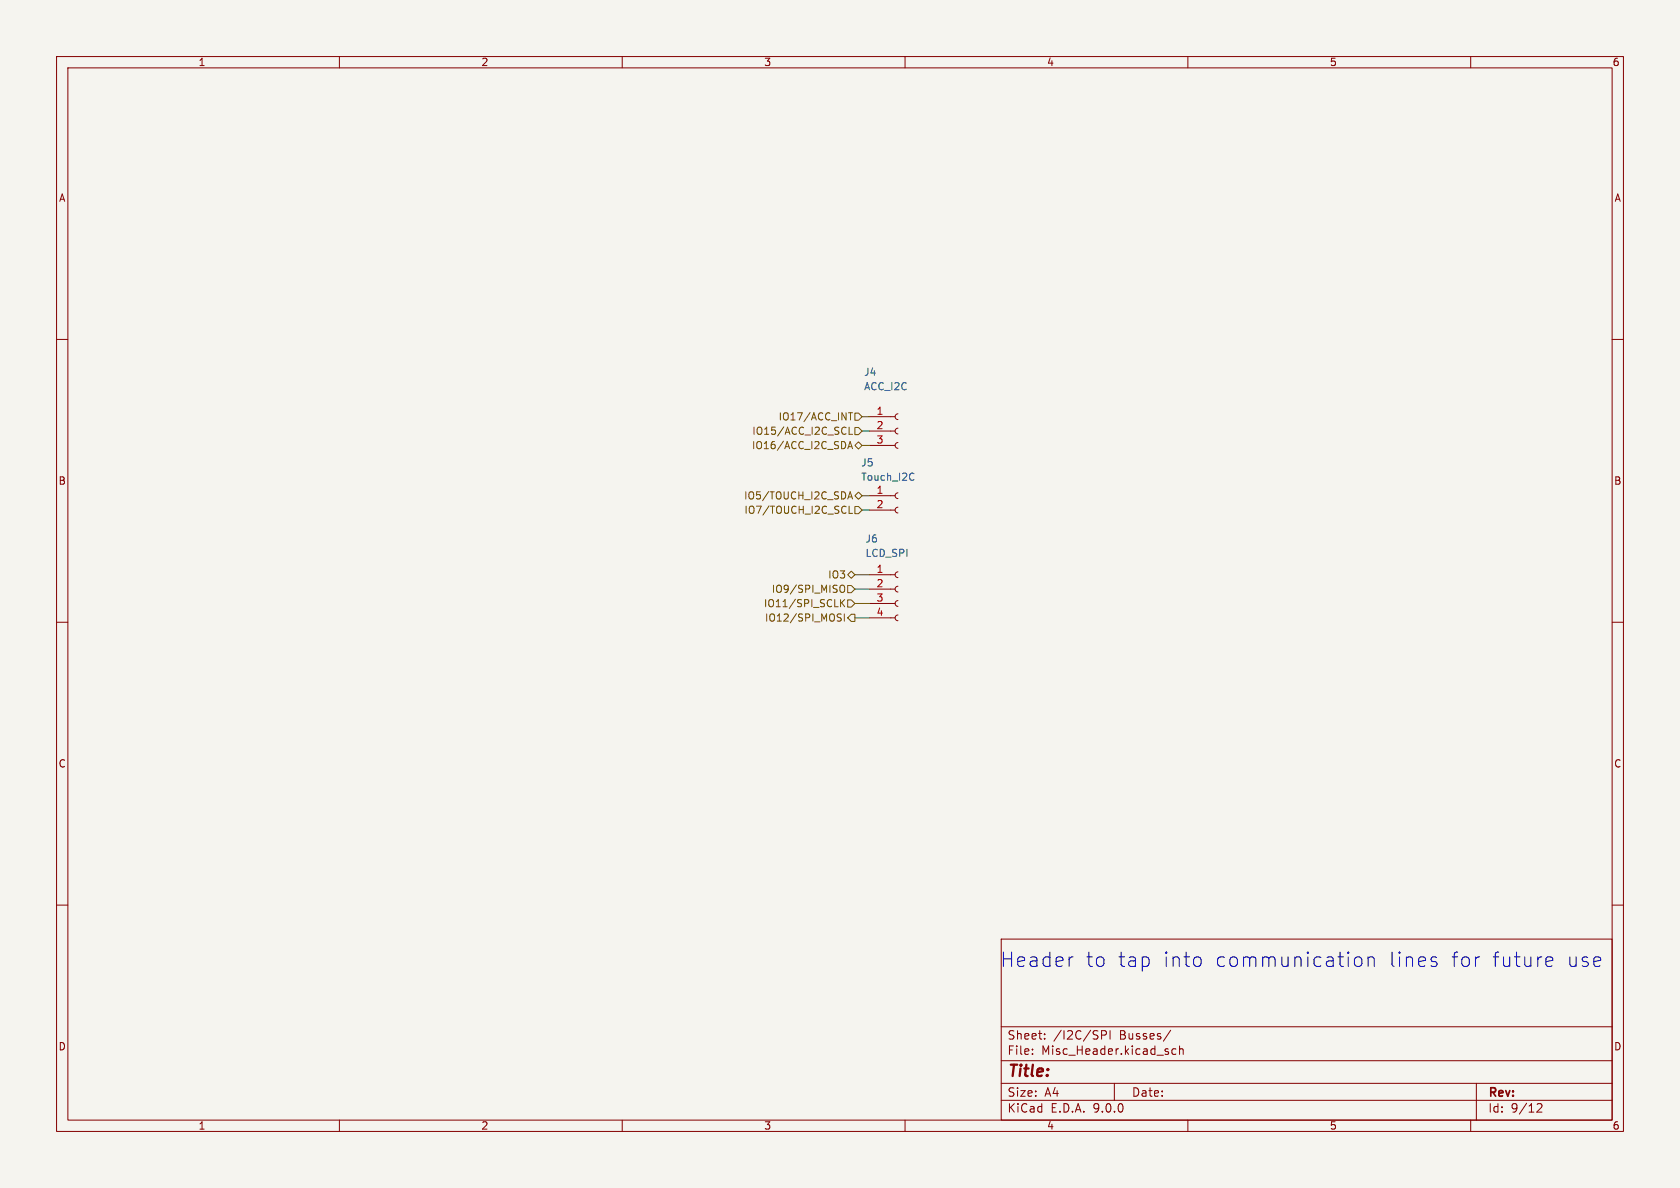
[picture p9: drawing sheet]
(kicad_sch
 (version 20250114)
 (generator "eeschema")
 (generator_version "9.0")
 (paper "A4")
 (lib_symbols
  (symbol "Connector:Conn_01x02_Socket"
   (pin_names
    (offset 1.016) (hide yes)) (exclude_from_sim no) (in_bom yes) (on_board yes)
   (property "Reference" "J" (at 0 2.54 0) (effects (font (size 1.27 1.27))))
   (property "Value" "Conn_01x02_Socket" (at 0 -5.08 0) (effects (font (size 1.27 1.27))))
   (property "Footprint" "" (at 0 0 0) (effects (font (size 1.27 1.27)) (hide yes)))
   (property "Datasheet" "~" (at 0 0 0) (effects (font (size 1.27 1.27)) (hide yes)))
   (property "Description" "Generic connector, single row, 01x02, script generated" (at 0 0 0) (effects (font (size 1.27 1.27)) (hide yes)))
   (property "ki_locked" "" (at 0 0 0) (effects (font (size 1.27 1.27))))
   (symbol "Conn_01x02_Socket_1_1"
    (polyline (pts (xy -1.27 0) (xy -0.508 0)) (stroke (width 0.1524) (type default)) (fill (type none)))
    (polyline (pts (xy -1.27 -2.54) (xy -0.508 -2.54)) (stroke (width 0.1524) (type default)) (fill (type none)))
    (arc (start 0 -0.508) (mid -0.5058 0) (end 0 0.508) (stroke (width 0.1524) (type default)) (fill (type none)))
    (arc (start 0 -3.048) (mid -0.5058 -2.54) (end 0 -2.032) (stroke (width 0.1524) (type default)) (fill (type none)))
    (pin passive line (at -5.08 0 0) (length 3.81) (name "Pin_1" (effects (font (size 1.27 1.27)))) (number "1" (effects (font (size 1.27 1.27)))))
    (pin passive line (at -5.08 -2.54 0) (length 3.81) (name "Pin_2" (effects (font (size 1.27 1.27)))) (number "2" (effects (font (size 1.27 1.27))))))
   (embedded_fonts no))
  (symbol "Connector:Conn_01x03_Socket"
   (pin_names
    (offset 1.016) (hide yes)) (exclude_from_sim no) (in_bom yes) (on_board yes)
   (property "Reference" "J" (at 0 5.08 0) (effects (font (size 1.27 1.27))))
   (property "Value" "Conn_01x03_Socket" (at 0 -5.08 0) (effects (font (size 1.27 1.27))))
   (property "Footprint" "" (at 0 0 0) (effects (font (size 1.27 1.27)) (hide yes)))
   (property "Datasheet" "~" (at 0 0 0) (effects (font (size 1.27 1.27)) (hide yes)))
   (property "Description" "Generic connector, single row, 01x03, script generated" (at 0 0 0) (effects (font (size 1.27 1.27)) (hide yes)))
   (property "ki_locked" "" (at 0 0 0) (effects (font (size 1.27 1.27))))
   (symbol "Conn_01x03_Socket_1_1"
    (polyline (pts (xy -1.27 2.54) (xy -0.508 2.54)) (stroke (width 0.1524) (type default)) (fill (type none)))
    (polyline (pts (xy -1.27 0) (xy -0.508 0)) (stroke (width 0.1524) (type default)) (fill (type none)))
    (polyline (pts (xy -1.27 -2.54) (xy -0.508 -2.54)) (stroke (width 0.1524) (type default)) (fill (type none)))
    (arc (start 0 2.032) (mid -0.5058 2.54) (end 0 3.048) (stroke (width 0.1524) (type default)) (fill (type none)))
    (arc (start 0 -0.508) (mid -0.5058 0) (end 0 0.508) (stroke (width 0.1524) (type default)) (fill (type none)))
    (arc (start 0 -3.048) (mid -0.5058 -2.54) (end 0 -2.032) (stroke (width 0.1524) (type default)) (fill (type none)))
    (pin passive line (at -5.08 2.54 0) (length 3.81) (name "Pin_1" (effects (font (size 1.27 1.27)))) (number "1" (effects (font (size 1.27 1.27)))))
    (pin passive line (at -5.08 0 0) (length 3.81) (name "Pin_2" (effects (font (size 1.27 1.27)))) (number "2" (effects (font (size 1.27 1.27)))))
    (pin passive line (at -5.08 -2.54 0) (length 3.81) (name "Pin_3" (effects (font (size 1.27 1.27)))) (number "3" (effects (font (size 1.27 1.27))))))
   (embedded_fonts no))
  (symbol "Connector:Conn_01x04_Socket"
   (pin_names
    (offset 1.016) (hide yes)) (exclude_from_sim no) (in_bom yes) (on_board yes)
   (property "Reference" "J" (at 0 5.08 0) (effects (font (size 1.27 1.27))))
   (property "Value" "Conn_01x04_Socket" (at 0 -7.62 0) (effects (font (size 1.27 1.27))))
   (property "Footprint" "" (at 0 0 0) (effects (font (size 1.27 1.27)) (hide yes)))
   (property "Datasheet" "~" (at 0 0 0) (effects (font (size 1.27 1.27)) (hide yes)))
   (property "Description" "Generic connector, single row, 01x04, script generated" (at 0 0 0) (effects (font (size 1.27 1.27)) (hide yes)))
   (property "ki_locked" "" (at 0 0 0) (effects (font (size 1.27 1.27))))
   (symbol "Conn_01x04_Socket_1_1"
    (polyline (pts (xy -1.27 2.54) (xy -0.508 2.54)) (stroke (width 0.1524) (type default)) (fill (type none)))
    (polyline (pts (xy -1.27 0) (xy -0.508 0)) (stroke (width 0.1524) (type default)) (fill (type none)))
    (polyline (pts (xy -1.27 -2.54) (xy -0.508 -2.54)) (stroke (width 0.1524) (type default)) (fill (type none)))
    (polyline (pts (xy -1.27 -5.08) (xy -0.508 -5.08)) (stroke (width 0.1524) (type default)) (fill (type none)))
    (arc (start 0 2.032) (mid -0.5058 2.54) (end 0 3.048) (stroke (width 0.1524) (type default)) (fill (type none)))
    (arc (start 0 -0.508) (mid -0.5058 0) (end 0 0.508) (stroke (width 0.1524) (type default)) (fill (type none)))
    (arc (start 0 -3.048) (mid -0.5058 -2.54) (end 0 -2.032) (stroke (width 0.1524) (type default)) (fill (type none)))
    (arc (start 0 -5.588) (mid -0.5058 -5.08) (end 0 -4.572) (stroke (width 0.1524) (type default)) (fill (type none)))
    (pin passive line (at -5.08 2.54 0) (length 3.81) (name "Pin_1" (effects (font (size 1.27 1.27)))) (number "1" (effects (font (size 1.27 1.27)))))
    (pin passive line (at -5.08 0 0) (length 3.81) (name "Pin_2" (effects (font (size 1.27 1.27)))) (number "2" (effects (font (size 1.27 1.27)))))
    (pin passive line (at -5.08 -2.54 0) (length 3.81) (name "Pin_3" (effects (font (size 1.27 1.27)))) (number "3" (effects (font (size 1.27 1.27)))))
    (pin passive line (at -5.08 -5.08 0) (length 3.81) (name "Pin_4" (effects (font (size 1.27 1.27)))) (number "4" (effects (font (size 1.27 1.27))))))
   (embedded_fonts no)))
 (text "Header to tap into communication lines for future use"
  (exclude_from_sim no)
  (at 230.124 169.926 0)
  (effects (font (size 2.54 2.54))))
 (wire
  (pts (xy 152.4 90.17) (xy 153.67 90.17))
  (stroke (width 0) (type default)))
 (wire
  (pts (xy 152.4 76.2) (xy 153.67 76.2))
  (stroke (width 0) (type default)))
 (wire
  (pts (xy 152.4 73.66) (xy 153.67 73.66))
  (stroke (width 0) (type default)))
 (wire
  (pts (xy 151.13 101.6) (xy 153.67 101.6))
  (stroke (width 0) (type default)))
 (wire
  (pts (xy 152.4 78.74) (xy 153.67 78.74))
  (stroke (width 0) (type default)))
 (wire
  (pts (xy 151.13 104.14) (xy 153.67 104.14))
  (stroke (width 0) (type default)))
 (wire
  (pts (xy 151.13 109.22) (xy 153.67 109.22))
  (stroke (width 0) (type default)))
 (wire
  (pts (xy 152.4 87.63) (xy 153.67 87.63))
  (stroke (width 0) (type default)))
 (wire
  (pts (xy 151.13 106.68) (xy 153.67 106.68))
  (stroke (width 0) (type default)))
 (hierarchical_label "IO7{slash}TOUCH_I2C_SCL"
  (shape input)
  (at 152.4 90.17 180)
  (effects (font (size 1.27 1.27)) (justify right)))
 (hierarchical_label "IO5{slash}TOUCH_I2C_SDA"
  (shape bidirectional)
  (at 152.4 87.63 180)
  (effects (font (size 1.27 1.27)) (justify right)))
 (hierarchical_label "IO11{slash}SPI_SCLK"
  (shape input)
  (at 151.13 106.68 180)
  (effects (font (size 1.27 1.27)) (justify right)))
 (hierarchical_label "IO15{slash}ACC_I2C_SCL"
  (shape input)
  (at 152.4 76.2 180)
  (effects (font (size 1.27 1.27)) (justify right)))
 (hierarchical_label "IO16{slash}ACC_I2C_SDA"
  (shape bidirectional)
  (at 152.4 78.74 180)
  (effects (font (size 1.27 1.27)) (justify right)))
 (hierarchical_label "IO9{slash}SPI_MISO"
  (shape input)
  (at 151.13 104.14 180)
  (effects (font (size 1.27 1.27)) (justify right)))
 (hierarchical_label "IO12{slash}SPI_MOSI"
  (shape output)
  (at 151.13 109.22 180)
  (effects (font (size 1.27 1.27)) (justify right)))
 (hierarchical_label "IO3"
  (shape bidirectional)
  (at 151.13 101.6 180)
  (effects (font (size 1.27 1.27)) (justify right)))
 (hierarchical_label "IO17{slash}ACC_INT"
  (shape input)
  (at 152.4 73.66 180)
  (effects (font (size 1.27 1.27)) (justify right)))
 (symbol
  (lib_id "Connector:Conn_01x03_Socket")
  (at 158.75 76.2 0)
  (unit 1)
  (exclude_from_sim no)
  (in_bom yes)
  (on_board yes)
  (dnp no)
  (property "Reference" "J4" (at 152.654 65.786 0) (effects (font (size 1.27 1.27)) (justify left)))
  (property "Value" "ACC_I2C" (at 152.654 68.326 0) (effects (font (size 1.27 1.27)) (justify left)))
  (property "Footprint" "Connector_JST:JST_PH_S3B-PH-K_1x03_P2.00mm_Horizontal" (at 158.75 76.2 0) (effects (font (size 1.27 1.27)) (hide yes)))
  (property "Datasheet" "~" (at 158.75 76.2 0) (effects (font (size 1.27 1.27)) (hide yes)))
  (property "Description" "Generic connector, single row, 01x03, script generated" (at 158.75 76.2 0) (effects (font (size 1.27 1.27)) (hide yes)))
  (pin "2")
  (pin "1")
  (pin "3"))
 (symbol
  (lib_id "Connector:Conn_01x02_Socket")
  (at 158.75 87.63 0)
  (unit 1)
  (exclude_from_sim no)
  (in_bom yes)
  (on_board yes)
  (dnp no)
  (property "Reference" "J5" (at 152.146 81.788 0) (effects (font (size 1.27 1.27)) (justify left)))
  (property "Value" "Touch_I2C" (at 152.146 84.328 0) (effects (font (size 1.27 1.27)) (justify left)))
  (property "Footprint" "Connector_JST:JST_PH_S2B-PH-K_1x02_P2.00mm_Horizontal" (at 158.75 87.63 0) (effects (font (size 1.27 1.27)) (hide yes)))
  (property "Datasheet" "~" (at 158.75 87.63 0) (effects (font (size 1.27 1.27)) (hide yes)))
  (property "Description" "Generic connector, single row, 01x02, script generated" (at 158.75 87.63 0) (effects (font (size 1.27 1.27)) (hide yes)))
  (pin "2")
  (pin "1"))
 (symbol
  (lib_id "Connector:Conn_01x04_Socket")
  (at 158.75 104.14 0)
  (unit 1)
  (exclude_from_sim no)
  (in_bom yes)
  (on_board yes)
  (dnp no)
  (property "Reference" "J6" (at 152.908 95.25 0) (effects (font (size 1.27 1.27)) (justify left)))
  (property "Value" "LCD_SPI" (at 152.908 97.79 0) (effects (font (size 1.27 1.27)) (justify left)))
  (property "Footprint" "Connector_JST:JST_PH_S4B-PH-K_1x04_P2.00mm_Horizontal" (at 158.75 104.14 0) (effects (font (size 1.27 1.27)) (hide yes)))
  (property "Datasheet" "~" (at 158.75 104.14 0) (effects (font (size 1.27 1.27)) (hide yes)))
  (property "Description" "Generic connector, single row, 01x04, script generated" (at 158.75 104.14 0) (effects (font (size 1.27 1.27)) (hide yes)))
  (pin "3")
  (pin "2")
  (pin "1")
  (pin "4")))
